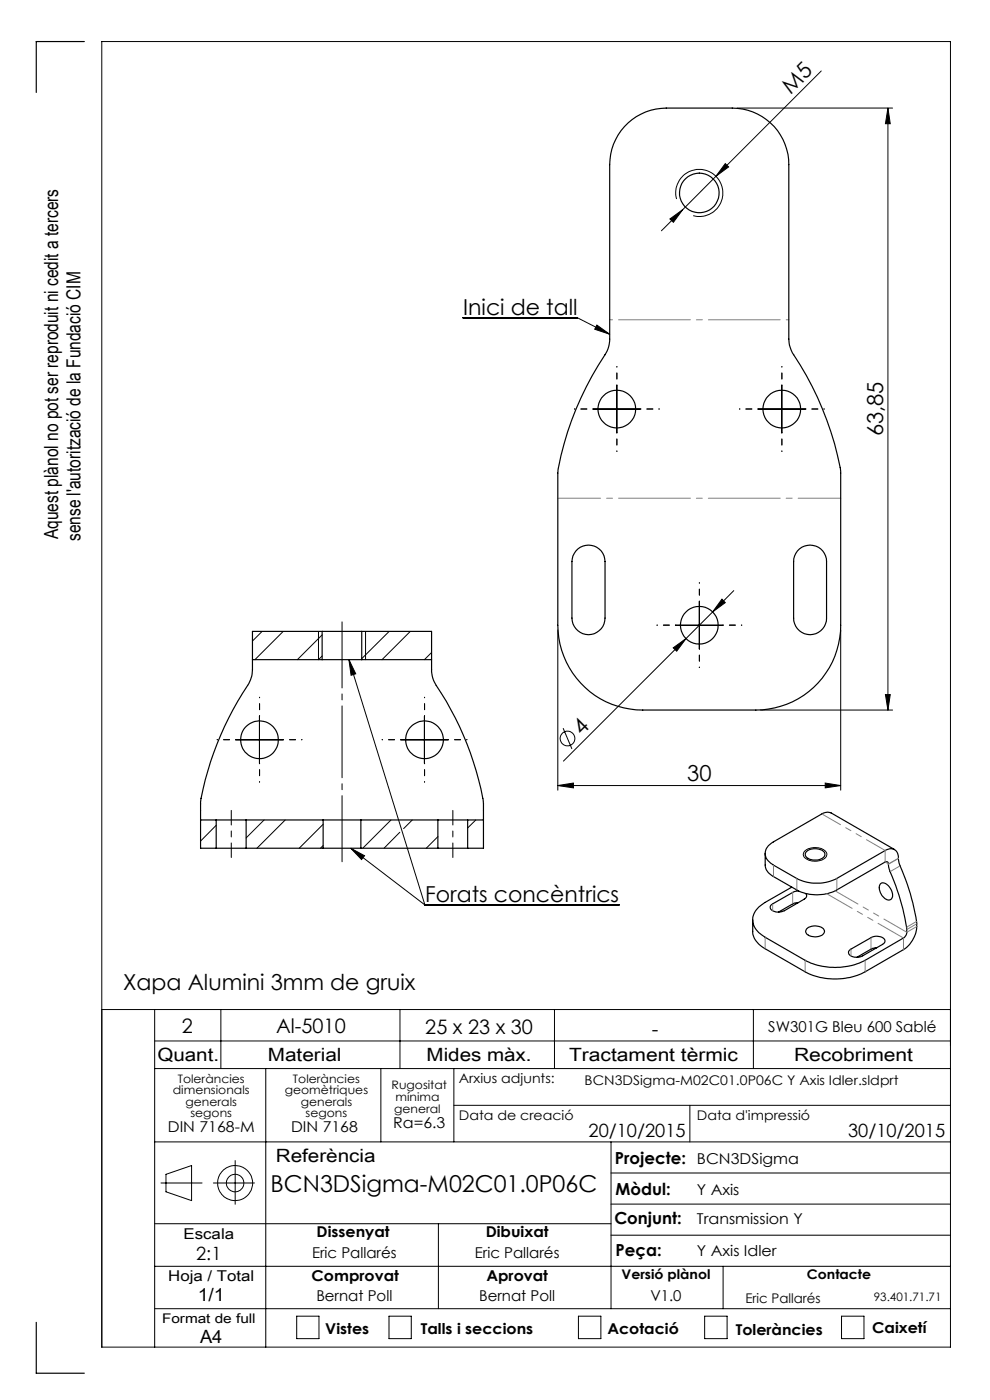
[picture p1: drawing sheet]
<svg xmlns="http://www.w3.org/2000/svg" width="210mm" height="297mm" viewBox="0 0 210 297" stroke-linecap="round" stroke-linejoin="round" font-family="sans-serif">
<g fill="none" stroke="#000" stroke-width=".21">
<path d="M174.2 15.1l-22.3 22.3M151.9 37.4l-7.1 7.1M153.8 34.7l.8 .7-2.7 2zM156.4 22.9h32.9M188.3 22.9v127.7M188.3 22.9l.5 3.3h-1zM142.1 46.5l2.7-2-2 2.7zM143.5 42.2a5 5 0 0 1 4.4-6.3 5 5 0 0 1 5.4 5.5 5 5 0 0 1-6.3 4.4M144.8 44.5l-4.5 4.5M98.2 67.4h24.3l6.8 3.5M126.6 69l2.7 1.9-3.1-1.1zM125.8 86.8h10"/>
<path d="M130.8 81.8v10M160.8 86.8h10.1M165.8 81.8v10M55.6 133.9l-2 2.1M60.1 133.9l-6 6M67.6 133.9v6l.7-.7M68.3 134.7l-5.2 5.2M74 139.9l16.1 52.1M74 139.9l1.5 3-1 .4zM77.5 133.9v6M82.5 133.9l-5.8 5.8M87 133.9l-6 6"/>
<path d="M91.5 138.4l-1.5 1.5M118.3 133.6v34M142.8 137.4l2.7-1.9-2 2.6zM143.3 132.6h10M148.3 127.6v10.1M151.2 129.8l-31.7 31.7M153.1 127.1l.7 .7-2.6 2zM155.6 125.3l-4.4 4.5M178.3 133.6v34M50 156.9h10M55 151.9v10.1M85.1 156.9h9.9"/>
<path d="M90 151.9v10.1M119.5 154.5l1.8 4.4M161.3 150.6h28M187.8 147.4h1l-.5 3.2zM45.9 175.1l-3.4 3.3M56 174l-3.8 3.8M60.5 174l-6 5.9M68.5 174.9l-5 5M68.5 179.4l-.5 .5M74.4 179.9l15.7 12.1M74.4 179.9l2.9 1.6-.6 .8zM82.9 174l-6 5.9"/>
<path d="M84.8 176.6l-3.3 3.3M87.5 174l-1.9 1.8M92.9 177.5l-2.5 2.4M100.9 174l-1.7 1.6M118.3 166.6l3.3-.5v1zM118.3 166.6h60M175 166.1l3.3 .5-3.3 .5zM90.1 192h41.2M170.7 180.6a3.4 3.4 0 0 1 4.6 .3 1.46 1.46 0 0 1-1.5 1.7 2.85 2.85 0 0 1-3.4-1.1zM21.6 214.2h180M32.8 214.2v71.6M46.8 214.2v12.5"/>
<path d="M84.8 214.2v12.5M117.6 214.2v12.5M159.8 214.2v12.5M32.8 220.8h168.8M32.8 226.7h168.8M56.4 226.7v59.1M80.8 226.7v15.5M96.3 226.7v15.5M96.3 234.5h105.3M146.3 234.5v7.7M32.8 259.6h96.8M32.8 242.2h168.8"/>
<path d="M34.1 251h8.8M35.2 249.1l5.4-1.8v7.4l-5.4-1.9zM45.3 251h8.7M49.9 246.2v9.3M93 259.6v18M129.6 242.2v35.4M129.6 255.4h72M129.6 248.8h72M32.8 277.6h168.8M32.8 268.6h168.8M62.9 279.2h4.8v4.8h-4.8zM82.5 279.2h4.7v4.8h-4.7z"/>
<path d="M122.7 279.2h4.8v4.8h-4.8zM129.6 262h72M149.5 279.2h4.7v4.8h-4.7zM153.4 268.6v9M178.5 279.2h4.8v4.8h-4.8zM21.6 285.8h180v-277h-180v277"/>
<circle cx="120.4" cy="156.7" r="1.57"/>
<circle cx="49.9" cy="251" r="3.7"/>
<circle cx="49.9" cy="251" r="1.86"/>
</g>
<path d="M72.6 182.8v-50.9" fill="none" stroke="#000" stroke-width=".21" stroke-dasharray="15.2 1.3 1.3 1.3" stroke-dashoffset="1.2"/>
<path d="M49.1 181.9v-10M96.1 181.9v-10" fill="none" stroke="#000" stroke-width=".21" stroke-dasharray="15.2 1.3 1.3 1.3" stroke-dashoffset="12.1"/>
<g fill="none" stroke="#000" stroke-width=".25">
<path d="M17.9 8.8h-10.2v10.8M132.5 26.8a12.2 12.2 0 0 1 8.8-3.9h14a12 12 0 0 1 12 12v37a6.4 6.4 0 0 0 1 3.3 61.5 61.5 0 0 1 10 25v32.4a18 18 0 0 1-18 18h-24a18 18 0 0 1-18-18v-32.4a64.1 64.1 0 0 1 10.5-25.7l.5-2.1v-37.5a11.9 11.9 0 0 1 3.2-8.1zM122.6 116.4a3.5 3.5 0 0 1 3.7-.4 3.5 3.5 0 0 1 2 3.1v12a3.5 3.5 0 0 1-3.5 3.6 3.5 3.5 0 0 1-3.5-3.6v-12a3.4 3.4 0 0 1 1.3-2.7zM169.2 116.9a3.5 3.5 0 0 1 3.8-1.1 3.5 3.5 0 0 1 2.3 3.3v12a3.5 3.5 0 0 1-3.5 3.6 3.5 3.5 0 0 1-3.5-3.6v-12a3.6 3.6 0 0 1 .9-2.2zM53.6 139.9v.1a10.4 10.4 0 0 1-.8 5 62.6 62.6 0 0 0-10.3 25.5v3.5M53.6 139.9h14.7M68.3 139.9h8.4M68.3 133.9h8.4M68.3 133.9v6M68.3 133.9h-14.7v6M76.7 133.9v6M76.7 133.9h14.8v6"/>
<path d="M76.7 139.9h14.8M91.5 139.9a12.9 12.9 0 0 0 .6 4.7 64.6 64.6 0 0 1 10.5 25.9v3.5M42.5 174v5.9h3.4M42.5 174h3.4M45.9 179.9h6.3M45.9 174h6.3M45.9 174v5.9M52.2 174v5.9M52.2 179.9h16.3M52.2 174h16.3M68.5 179.9h8.1M68.5 174h8.1"/>
<path d="M68.5 174v5.9M76.6 179.9h16.3M76.6 174h16.3M76.6 174v5.9M92.9 179.9h6.3M92.9 174h6.3M92.9 174v5.9M99.2 174v5.9M99.2 174h3.4M102.6 174v5.9h-3.4M162.3 181v2.5a2.86 2.86 0 0 0 1.7 2.4l5 2.9a9.3 9.3 0 0 0 8.5 0l10.2-5.9a.5 .5 0 0 1 .7 0 .5 .5 0 0 1 .1 .6v.4a51.7 51.7 0 0 1 3.8 13.3v.6a1.47 1.47 0 0 1-.7 1.2l-8.1 4.7a14.1 14.1 0 0 1-12.7 0l-8.5-4.9a4.3 4.3 0 0 1-2.6-4.3 5 5 0 0 1 2.6-3.1l5.7-3.2M169.3 191.5l-.8 .1-3.4 1.9"/>
<path d="M169.4 189l-1.1 .2-4.4 2.6a.86 .86 0 0 0-.5 1 .86 .86 0 0 0 1 .6 2.78 2.78 0 0 0 2-.2l4.2-2.5a.72 .72 0 0 0 .3-1.2M171 180.7a2.84 2.84 0 0 1 3.9 .3 1.29 1.29 0 0 1-1.3 1.4l-.8 .1a1.72 1.72 0 0 1-2-1.4zM171.1 197.1a2.69 2.69 0 0 1 3.7 .2 1.17 1.17 0 0 1-1.2 1.4h-1a1.36 1.36 0 0 1-1.6-1.4zM186.8 187.5a1.6 1.6 0 0 1 2.1 1.1 1.62 1.62 0 0 1-.1 2.3 2.16 2.16 0 0 1-2.2-2 1.48 1.48 0 0 1 .2-1.4zM189.8 180.2l-13.5-7.7a2 2 0 0 0-2 .2l-10.3 5.9a2.53 2.53 0 0 0-1 4.1l1 .8 5 2.9a9.5 9.5 0 0 0 8.5 0l10.2-6a1.76 1.76 0 0 1 2.2-.1 1.76 1.76 0 0 1 .7 2l.1 .6a47 47 0 0 1 3.8 13.1 6.3 6.3 0 0 1-2.9 5.5l-8.1 4.7a14.1 14.1 0 0 1-12.7 0l-8.5-4.9a4.6 4.6 0 0 1-2.6-3.7v-2.4M180.2 201.6l4.5-2.7a2.3 2.3 0 0 1 3 .6v.4l-.5 .4-4.2 2.5a2.2 2.2 0 0 1-3-.6v-.4zM185.9 201.1l-1 .2-3.1 1.8M7.7 280.5v10.8h10.2"/>
<circle cx="148.3" cy="40.9" r="4.2"/>
<circle cx="130.8" cy="86.8" r="4"/>
<circle cx="165.8" cy="86.8" r="4"/>
<circle cx="148.3" cy="132.6" r="4"/>
<circle cx="55" cy="156.9" r="4"/>
<circle cx="90" cy="156.9" r="4"/>
</g>
<path d="M167.4 67.8h-38" fill="none" stroke="#808080" stroke-width=".21" stroke-dasharray="15.2 1.3 1.3 1.3" stroke-dashoffset="-1.9"/>
<path d="M118.4 105.7h60" fill="none" stroke="#808080" stroke-width=".21" stroke-dasharray="15.2 1.3 1.3 1.3" stroke-dashoffset="6.2"/>
<g fill="none" stroke="#000" stroke-width=".21" stroke-dasharray="15.2 1.3 1.3 1.3" stroke-dashoffset="15.1">
<path d="M125.9 86.8h-4M130.9 81.8v-4M130.9 91.8v4M135.9 86.8h4M160.9 86.8h-4M165.9 81.8v-4M165.9 91.8v4M170.9 86.8h4M143.4 132.6h-4M148.4 127.6v-4M148.4 137.6v4M153.4 132.6h4"/>
<path d="M50.1 156.9h-4M55.1 151.9v-4M60.1 156.9h4M85.1 156.9h-4M90.1 151.9v-4M95.1 156.9h4M55.1 161.9v4M90.1 161.9v4"/>
</g>
<g fill="#000">
<path d="M126.6 69l2.7 1.9-3.1-1.1z"/>
<path d="M142.1 46.5l.7 .7 2-2.7zM153.8 34.7l-1.9 2.7 2.7-2z"/>
<path d="M74 139.9l1.5 3-1 .4zM74.4 179.9l2.9 1.6-.6 .8z"/>
<path d="M153.1 127.1l-1.9 2.7 2.6-2zM142.8 137.4l.7 .7 2-2.6z"/>
<path d="M187.8 147.4h1l-.5 3.2zM188.3 22.9l.5 3.3h-1z"/>
<path d="M118.3 166.6l3.3-.5v1zM175 166.1l3.3 .5-3.3 .5z"/>
</g>
<g fill="none" stroke="#808080" stroke-width=".21" stroke-dasharray="6.3 1.3 1.3 1.3 1.3 1.3">
<path d="M162.3 198.8v2.4M163.9 193.2v-1.4M164.1 183.5v2.4M168.1 191.8v-2.5M169 188.8v-2.5M177.5 186.3v2.5M187.8 182.9v-2.5M188.5 183.3l-.7-.4M188.5 183.3l2.1-1.2M190.6 182.1l-2.1 1.2M190.9 183.7l-2.1 1.2M191.7 199v2.4"/>
<path d="M192.3 196.7l2.1-1.2M192.4 197.8l2.1-1.3M194.5 196l-2.1 1.2M170.8 206.1v-2.4M180.5 202.8v-1.5M183.5 203.7v2.4M184.8 201.3v-2.4"/>
</g>
<path d="M187.8 180.4l-13.5-7.7" fill="none" stroke="#808080" stroke-width=".21" stroke-dasharray="6.3 1.3 1.3 1.3 1.3 1.3" stroke-dashoffset="1.8"/>
<path d="M175.4 189.6l16.3 9.4" fill="none" stroke="#808080" stroke-width=".21" stroke-dasharray="6.3 1.3 1.3 1.3 1.3 1.3" stroke-dashoffset=".1"/>
<path d="M192.4 197.8l-15.3-8.8" fill="none" stroke="#808080" stroke-width=".21" stroke-dasharray="6.3 1.3 1.3 1.3 1.3 1.3" stroke-dashoffset=".7"/>
<text font-size="4.9" x="57.4" y="253">BCN3DSigma-M02C01.0P06C</text>
<g font-size="4.7">
<text x="167.7" y="20.1" transform="rotate(-45 167.7 20.1)">M5</text>
<text x="98.3" y="66.8">Inici de tall</text>
<text x="187.3" y="92.6" transform="rotate(-90 187.3 92.6)">63,85</text>
<text x="123.4" y="156" transform="rotate(-45 123.4 156)">4</text>
<text x="145.8" y="165.6">30</text>
<text x="90.2" y="191.4">Forats concèntrics</text>
<text x="26.1" y="210">Xapa Alumini 3mm de gruix</text>
</g>
<g font-size="4.2">
<text x="38.6" y="219">2</text>
<text x="58.6" y="219.2">Al-5010</text>
<text x="90.2" y="219.4">25 x 23 x 30</text>
<text x="138.3" y="219.7">-</text>
</g>
<g font-size="4.1">
<text x="12.4" y="114.4" transform="rotate(-90 12.4 114.4)">Aquest plànol no pot ser reproduit ni cedit a tercers</text>
<text x="17.1" y="114.8" transform="rotate(-90 17.1 114.8)">sense l'autorització de la Fundació CIM</text>
</g>
<g font-size="3.9">
<text x="33.4" y="225">Quant.</text>
<text x="56.8" y="225">Material</text>
<text x="90.5" y="225">Mides màx.</text>
<text x="120.7" y="225">Tractament tèrmic</text>
<text x="168.4" y="225">Recobriment</text>
<text x="124.8" y="241.3">20/10/2015</text>
<text x="179.9" y="241.3">30/10/2015</text>
<text x="58.5" y="246.5">Referència</text>
<text x="41.6" y="267.2">2:1</text>
<text x="41.9" y="276.1">1/1</text>
<text x="42.4" y="284.9">A4</text>
</g>
<g font-size="3.5">
<text x="130.5" y="246.8">Projecte:</text>
<text x="130.6" y="253.4">Mòdul:</text>
<text x="130.3" y="259.8">Conjunt:</text>
<text x="130.6" y="266.4">Peça:</text>
</g>
<g font-size="3.2">
<text x="163" y="218.9">SW301G Bleu 600 Sablé</text>
<text x="83.4" y="239.3">Ra=6.3</text>
<text x="35.6" y="240.1">DIN 7168-M</text>
<text x="61.7" y="240.1">DIN 7168</text>
<text x="147.8" y="246.8">BCN3DSigma</text>
<text x="147.8" y="253.4">Y Axis</text>
<text x="38.9" y="262.9">Escala</text>
<text x="67.2" y="262.5">Dissenyat</text>
<text x="103" y="262.5">Dibuixat</text>
<text x="147.8" y="259.8">Transmission Y</text>
<text x="66.2" y="266.8">Eric Pallarés</text>
<text x="100.7" y="266.8">Eric Pallarés</text>
<text x="147.8" y="266.4">Y Axis Idler</text>
<text x="35.7" y="271.7">Hoja / Total</text>
<text x="66.1" y="271.7">Comprovat</text>
<text x="103.2" y="271.7">Aprovat</text>
<text x="67.1" y="276.1">Bernat Poll</text>
<text x="101.6" y="276.1">Bernat Poll</text>
<text x="138" y="276.1">V1.0</text>
<text x="69" y="283.1">Vistes</text>
<text x="89.3" y="283.1">Talls i seccions</text>
<text x="128.8" y="283.1">Acotació</text>
<text x="156.1" y="283.2">Toleràncies</text>
<text x="185" y="282.8">Caixetí</text>
</g>
<g font-size="2.8">
<text x="97.3" y="229.6">Arxius adjunts:</text>
<text x="124" y="230.2">BCN3DSigma-M02C01.0P06C Y Axis Idler.sldprt</text>
<text x="97.3" y="237.7">Data de creació</text>
<text x="147.8" y="237.7">Data d'impressió</text>
<text x="131.8" y="271.4">Versió plànol</text>
<text x="171.2" y="271.4">Contacte</text>
<text x="34.4" y="280.7">Format de full</text>
<text x="158.1" y="276.3">Eric Pallarés</text>
</g>
<g font-size="2.5">
<text x="36.7" y="232.1">dimensionals</text>
<text x="37.7" y="229.6">Toleràncies</text>
<text x="60.4" y="232.1">geomètriques</text>
<text x="62.1" y="229.6">Toleràncies</text>
<text x="83.1" y="231">Rugositat</text>
<text x="83.9" y="233.5">mínima</text>
<text x="39.4" y="234.6">generals</text>
<text x="40.4" y="237.1">segons</text>
<text x="63.8" y="234.6">generals</text>
<text x="64.8" y="237.1">segons</text>
<text x="83.6" y="236.2">general</text>
<text x="185.4" y="276.1">93.401.71.71</text>
</g>
</svg>
